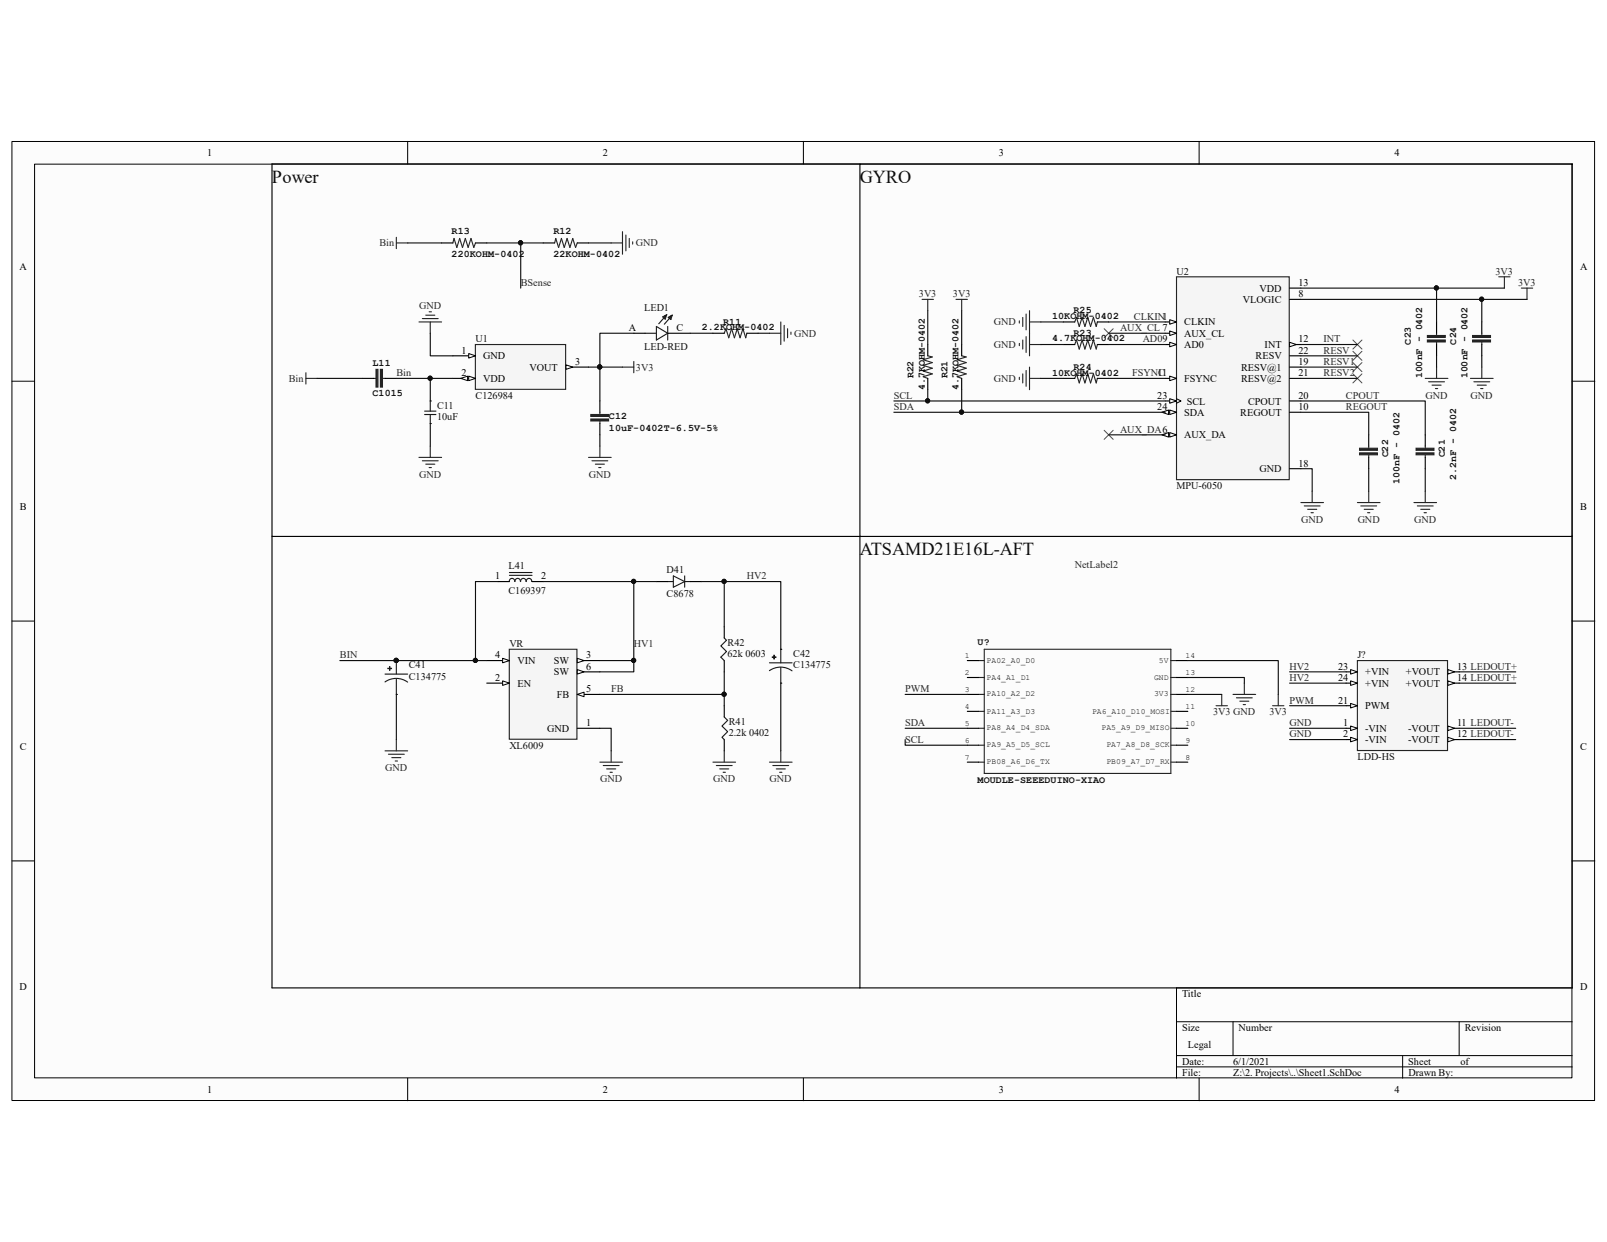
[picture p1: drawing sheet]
# Altium schematic sheet Schematic.SchDoc
size Legal

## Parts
C11  10uF  [SMD-1206C]
C12  10uF-0402T-6.5V-5%  [0402-TIGHT]
C21  2.2nF - 0402  [0402]
C22  100nF - 0402  [0402]
C23  100nF - 0402  [0402]
C24  100nF - 0402  [0402]
C41  C134775  [CAPAE660X800N]
C42  C134775  [CAPAE660X800N]
D41  C8678  [DIOM5227X270N]
J?  LDD-HS  [LDD-HS]
L11  C1015  [0805]
L41  C169397  [INDM1250X1250X600]
LED1  LED-RED  [LEDSC160X80X90-2N]
R11  2.2KOHM-0402  [0402_MURATA]
R12  22KOHM-0402  [0402_MURATA]
R13  220KOHM-0402  [0402_MURATA]
R21  4.7KOHM-0402  [0402_MURATA]
R22  4.7KOHM-0402  [0402_MURATA]
R23  4.7KOHM-0402  [0402_MURATA]
R24  10KOHM-0402  [0402_MURATA]
R25  10KOHM-0402  [0402_MURATA]
R41  2.2k 0402  [SMD-0402-RES]
R42  62k 0603  [SMD-0603-RES]
U1  C126984  [VREG_TL431AQPK]
U2  MPU-6050  [QFN50P400X400X95-24N]
U?  MOUDLE-SEEEDUINO-XIAO  [MOUDLE14P-2.54-21X17.8MM]
VR  XL6009  [DPAK170P1435X465-6N]

## Blocks framed on the sheet
GYRO: C21-C24 R21-R25 U2

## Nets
3V3: C12.1 C23.2 C24.2 LED1.A R21.P$2 R22.P$2 U1.3(VOUT) U2.8(VLOGIC) U2.13(VDD) U?.12(3V3) U?.14(5V)
Bin: C11.1 C41.1 L11.1 L11.2 L41.1 R13.P$2 U1.2(VDD) VR.4(VIN)
GND: C11.2 C12.2 C21.1 C22.2 C23.1 C24.1 C41.2 C42.2 J?.1(-VIN) J?.2(-VIN) R11.P$2 R12.P$1 R23.P$1 R24.P$1 R25.P$1 R41.2 U1.1(GND) U2.18(GND) U?.13(GND) VR.1(GND)
AD0: R23.P$2 U2.9(AD0)
AUX_CL: U2.7(AUX_CL)
AUX_DA: U2.6(AUX_DA)
BSense: R12.P$2 R13.P$1
CLKIN: R25.P$2 U2.1(CLKIN)
CPOUT: C21.2 U2.20(CPOUT)
FB: R41.1 R42.1 VR.5(FB)
FSYNC: R24.P$2 U2.11(FSYNC)
HV1: D41.A L41.2 VR.3(SW) VR.6(SW)
HV2: C42.1 D41.C(K) J?.23(+VIN) J?.24(+VIN) R42.2
INT: U2.12(INT)
LEDOUT+: J?.13(+VOUT) J?.14(+VOUT)
LEDOUT-: J?.11(-VOUT) J?.12(-VOUT)
PWM: J?.21(PWM) U?.3(PA10_A2_D2)
REGOUT: C22.1 U2.10(REGOUT)
RESV: U2.22(RESV)
RESV1: U2.19(RESV@1)
RESV2: U2.21(RESV@2)
SCL: R22.P$1 U2.23(SCL) U?.6(PA9_A5_D5_SCL)
SDA: R21.P$1 U2.24(SDA) U?.5(PA8_A4_D4_SDA)
NetLED1_C: LED1.C R11.P$1

Not connected (* = marked no-connect by the designer): U? 1(PA02_A0_D0) 2(PA4_A1_D1) 4(PA11_A3_D3) 7(PB08_A6_D6_TX) 8(PB09_A7_D7_RX) 9(PA7_A8_D8_SCK) 10(PA5_A9_D9_MISO) 11(PA6_A10_D10_MOSI); VR 2(EN)

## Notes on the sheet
- Power
- ATSAMD21E16L-AFT
- Labels drawn without touching a wire or pin: NetLabel2
